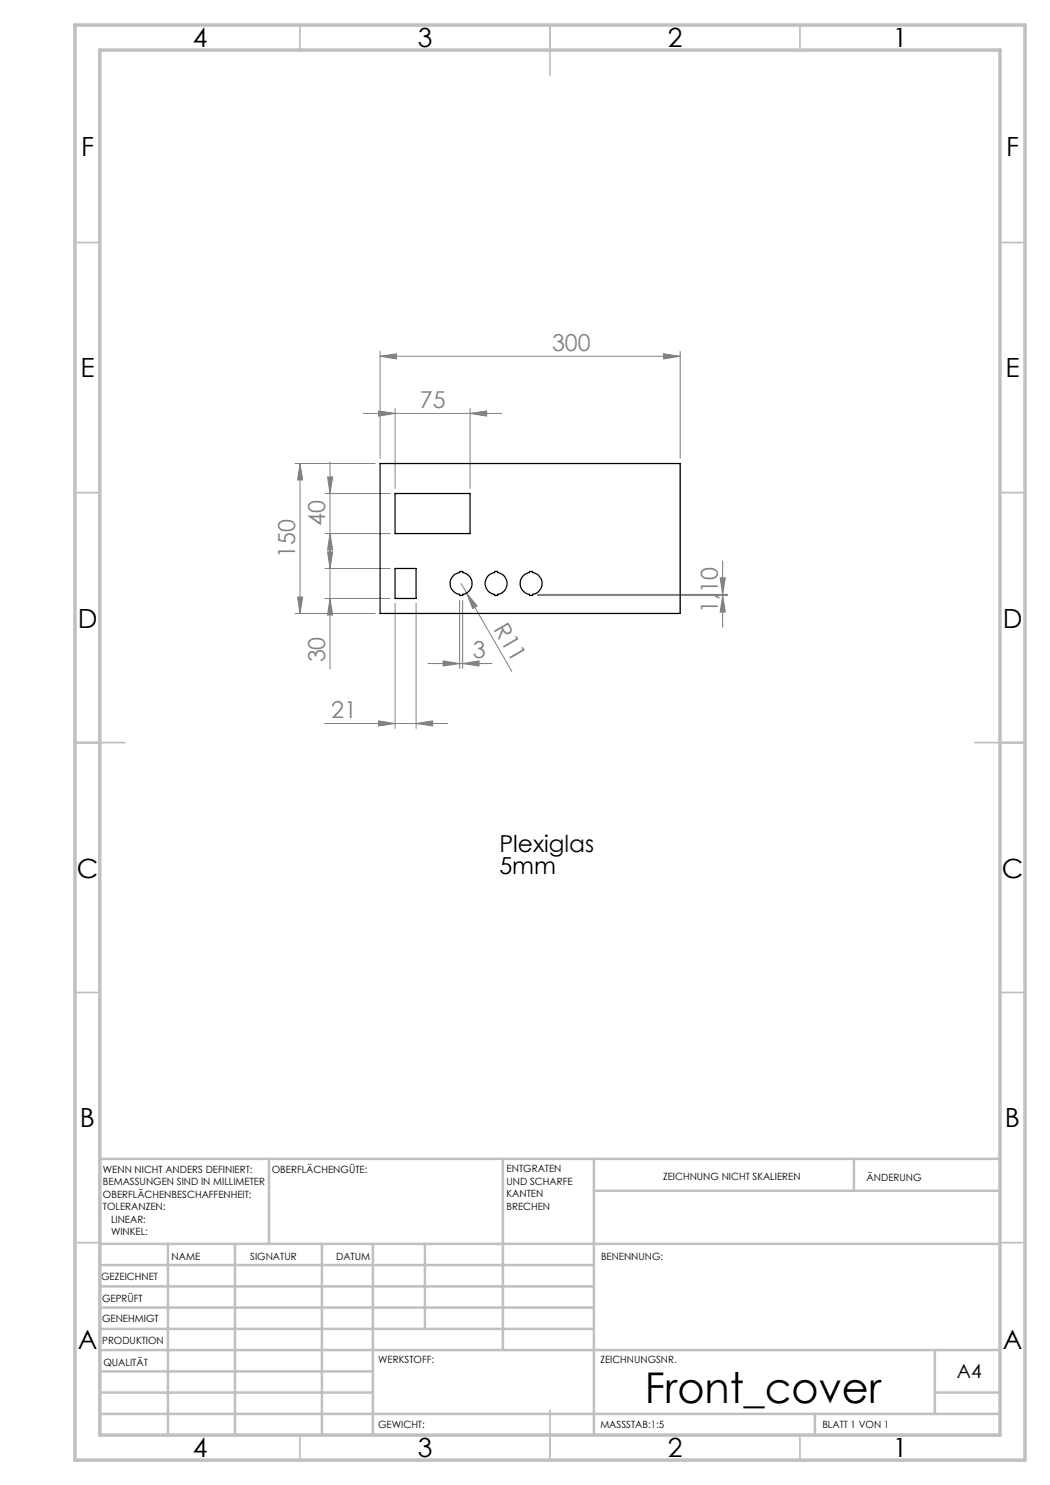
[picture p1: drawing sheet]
<svg xmlns="http://www.w3.org/2000/svg" width="210mm" height="297mm" viewBox="0 0 210 297" stroke-linecap="round" stroke-linejoin="round" font-family="sans-serif">
<g fill="none" stroke="#808080" stroke-width=".2">
<path d="M76 71.3l3.3-.5v1zM76 70.3v21.4M76 71.3h60M132.7 70.8l3.3 .5-3.3 .5zM136 70.3v21.4M59 92.7h16M60 92.7v30M60 92.7l.5 3.3h-1zM65 98.7h13M65.5 95.4h1l-.5 3.3zM66 92.4v41.4M72.7 82.7h27.7"/>
<path d="M75.7 82.2l3.3 .5-3.3 .5zM79 81.7v16M94 82.7l3.3-.5v1zM94 81.7v16M59.5 119.4h1l-.5 3.3zM65 106.7h13M65 113.7h13M65 119.7h13M65.5 110.4h1l-.5 3.3zM66 106.7l.5 3.3h-1zM66 119.7l.5 3.3h-1zM92.2 116.7l10.2 17.6"/>
<path d="M93.3 118.6l2.1 2.6-.9 .5zM107.5 119.1h38.1M107.5 118.9h38.1M144 115.6h1.1l-.6 3.3zM144.5 112.2v13.2M144.5 119.1l.6 3.3h-1.1zM59 122.7h16M79 120.7v25M83.2 120.7v25M85.6 132.7h12.8M88.6 132.2l3.3 .5-3.3 .5zM91.9 120.1v13.6"/>
<path d="M92.5 132.7l3.3-.5v1zM92.5 120.1v13.6M64.9 144.7h24.7M75.7 144.2l3.3 .5-3.3 .5zM83.2 144.7l3.3-.5v1z"/>
</g>
<g fill="none" stroke="#c0c0c0" stroke-width=".35">
<path d="M60 5v5M110 5v10M160 5v5M15 48.5h5M200 48.5h5M15 98.5h5M200 98.5h5M15 148.5h10M195 148.5h10M15 198.5h5M200 198.5h5M15 248.5h5"/>
<path d="M200 248.5h5M60 287v5M110 282v10M160 287v5"/>
</g>
<g fill="none" stroke="#c0c0c0" stroke-width=".5">
<path d="M53.8 231.8v17M100.6 231.8v38.2M118.8 231.8v55.2M118.8 238.2h81.2M170.8 231.8v6.4M200 231.8h-180v55.2M20 248.8h180M20 257.3h98.8M20 253h98.8M33.6 248.8v38.2M47 248.8v38.2M64.4 248.8v38.2"/>
<path d="M74.6 248.8v38.2M85 248.8v17M20 265.8h98.8M20 261.5h98.8M20 278.5h54.6M20 274.3h54.6M20 270h180M187 278.5h13M187 270v12.8M20 282.8h180M163 282.8v4.2"/>
</g>
<path d="M15 5h190v287h-190zM20 10h180v277h-180z" fill="none" stroke="#c0c0c0" stroke-width=".7"/>
<g fill="#808080">
<path d="M93.3 118.6l2.1 2.6-.9 .5z"/>
<path d="M132.7 70.8l3.3 .5-3.3 .5zM76 71.3l3.3-.5v1zM94 82.7l3.3-.5v1zM75.7 82.2l3.3 .5-3.3 .5zM92.5 132.7l3.3-.5v1zM88.6 132.2l3.3 .5-3.3 .5z"/>
<path d="M75.7 144.2l3.3 .5-3.3 .5zM83.2 144.7l3.3-.5v1z"/>
<path d="M144.5 119.1l.6 3.3h-1.1zM144 115.6h1.1l-.6 3.3z"/>
<path d="M60 92.7l.5 3.3h-1zM59.5 119.4h1l-.5 3.3zM65.5 95.4h1l-.5 3.3zM66 106.7l.5 3.3h-1zM65.5 110.4h1l-.5 3.3zM66 119.7l.5 3.3h-1z"/>
</g>
<path d="M76 92.7h60v30h-60zM79 98.7h15v8h-15zM79 113.7h4.2v6h-4.2zM90.7 115.1l1.2-.6v-.2h.6v.2a2.21 2.21 0 0 1 1.9 2.2 2.21 2.21 0 0 1-1.9 2.2v.2h-.6v-.2a2.2 2.2 0 0 1-1.8-1.5 2.2 2.2 0 0 1 .6-2.3zM97.7 115.1l1.2-.6v-.2h.6v.2a2.21 2.21 0 0 1 1.9 2.2 2.21 2.21 0 0 1-1.9 2.2v.2h-.6v-.2a2.23 2.23 0 0 1-1.8-1.5 2.23 2.23 0 0 1 .6-2.3zM104.5 115.3l.5-.4 .9-.4v-.2h.6v.2a2.21 2.21 0 0 1 1.9 2.2 2.21 2.21 0 0 1-1.9 2.2v.2h-.6v-.2a2.22 2.22 0 0 1-1.4-3.6z" fill="none" stroke="#000" stroke-width=".25"/>
<text font-size="8.5" x="128.9" y="280.6">Front_cover</text>
<g font-size="5.3">
<text x="38.5" y="9.5">4</text>
<text x="83.5" y="9.5">3</text>
<text x="133.6" y="9.5">2</text>
<text x="178.6" y="9.5">1</text>
<text x="16.2" y="31.3">F</text>
<text x="201.2" y="31.3">F</text>
<text x="16.1" y="75.5">E</text>
<text x="201.1" y="75.5">E</text>
<text x="15.5" y="125.5">D</text>
<text x="200.5" y="125.5">D</text>
<text x="15.4" y="175.5">C</text>
<text x="200.4" y="175.5">C</text>
<text x="16" y="225.5">B</text>
<text x="201" y="225.5">B</text>
<text x="15.5" y="269.8">A</text>
<text x="200.5" y="269.8">A</text>
<text x="38.5" y="291.5">4</text>
<text x="83.5" y="291.5">3</text>
<text x="133.6" y="291.5">2</text>
<text x="178.6" y="291.5">1</text>
</g>
<g font-size="4.7" fill="#808080">
<text x="110.4" y="70.2">300</text>
<text x="83.9" y="81.7">75</text>
<text x="65" y="105.3" transform="rotate(-90 65 105.3)">40</text>
<text x="59" y="111.6" transform="rotate(-90 59 111.6)">150</text>
<text x="98.6" y="125.7" transform="rotate(60 98.6 125.7)">R11</text>
<text x="143.5" y="122.5" transform="rotate(-90 143.5 122.5)">1,10</text>
<text x="94.5" y="131.7">3</text>
<text x="65" y="132.5" transform="rotate(-90 65 132.5)">30</text>
<text x="66.2" y="143.7">21</text>
</g>
<g font-size="4.7">
<text x="99.9" y="170.4">Plexiglas</text>
<text x="99.9" y="174.9">5mm</text>
</g>
<text font-size="3.9" x="191.4" y="275.6">A4</text>
<g font-size="2">
<text x="20.6" y="234.6">WENN NICHT ANDERS DEFINIERT:</text>
<text x="20.6" y="237.1">BEMASSUNGEN SIND IN MILLIMETER</text>
<text x="20.6" y="239.6">OBERFLÄCHENBESCHAFFENHEIT:</text>
<text x="54.4" y="234.6">OBERFLÄCHENGÜTE:</text>
<text x="101.3" y="234.5">ENTGRATEN</text>
<text x="101.3" y="237">UND SCHARFE</text>
<text x="101.3" y="239.5">KANTEN</text>
<text x="132.6" y="236">ZEICHNUNG NICHT SKALIEREN</text>
<text x="173.3" y="236.2">ÄNDERUNG</text>
<text x="20.6" y="242.1">TOLERANZEN:</text>
<text x="22.2" y="244.6">LINEAR:</text>
<text x="101.3" y="242">BRECHEN</text>
<text x="22.2" y="247.1">WINKEL:</text>
<text x="34.3" y="252">NAME</text>
<text x="50" y="251.9">SIGNATUR</text>
<text x="67.2" y="251.9">DATUM</text>
<text x="120.2" y="251.9">BENENNUNG:</text>
<text x="20.2" y="256.1">GEZEICHNET</text>
<text x="20.4" y="260.3">GEPRÜFT</text>
<text x="20.4" y="264.4">GENEHMIGT</text>
<text x="20.5" y="268.8">PRODUKTION</text>
<text x="20.7" y="273.1">QUALITÄT</text>
<text x="75.6" y="272.5">WERKSTOFF:</text>
<text x="120.1" y="272.5">ZEICHNUNGSNR.</text>
<text x="75.6" y="285.5">GEWICHT:</text>
<text x="120.1" y="285.6">MASSSTAB:1:5</text>
<text x="164.5" y="285.6">BLATT 1 VON 1</text>
</g>
</svg>
